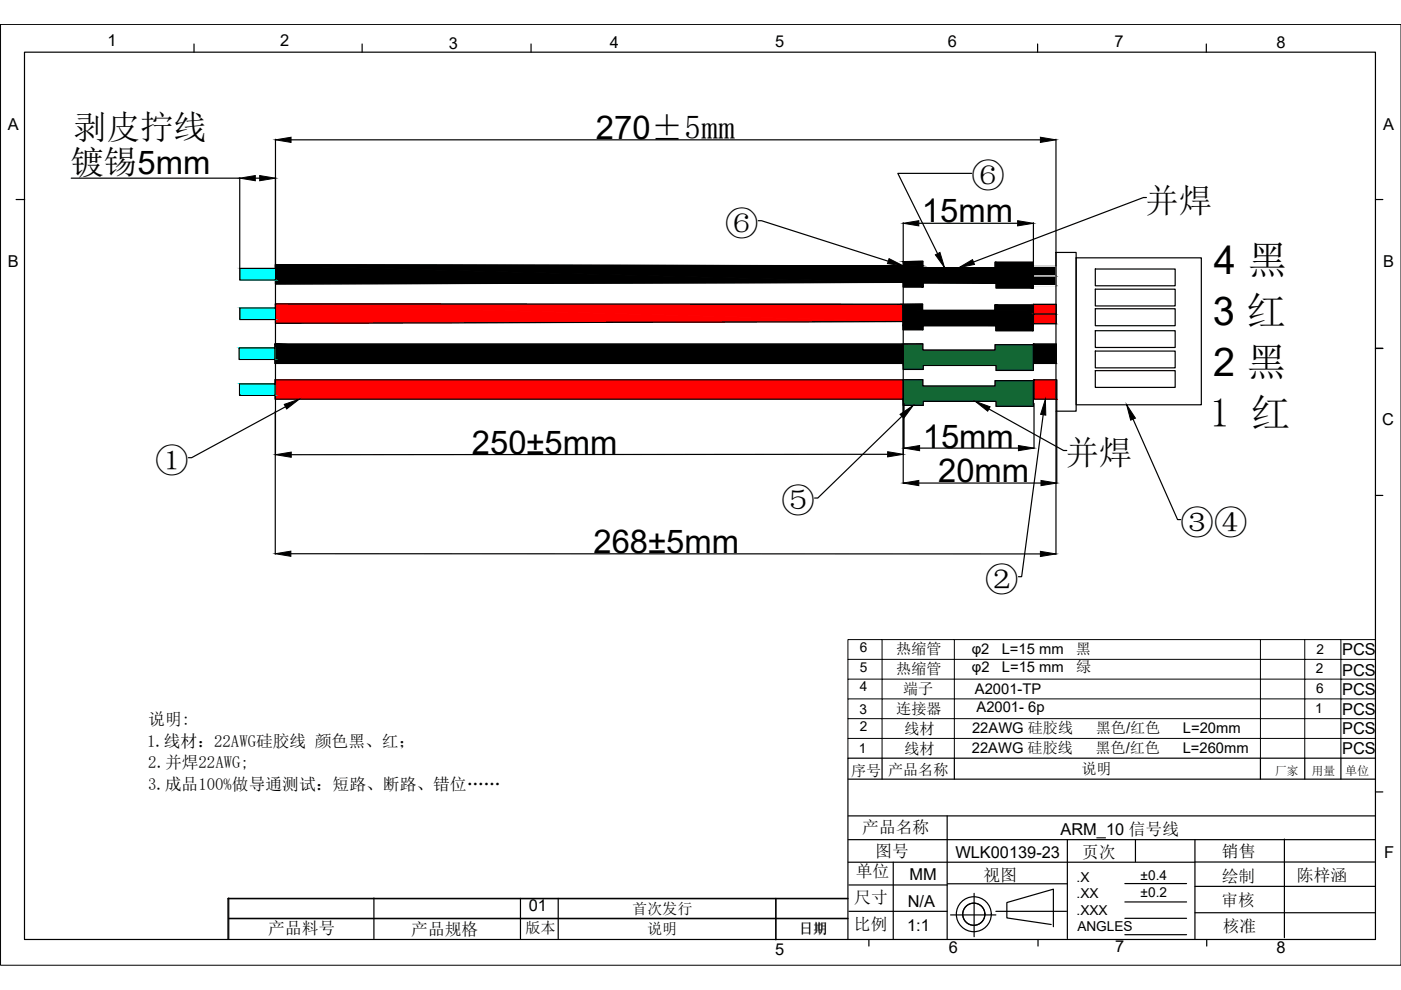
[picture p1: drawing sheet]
<svg xmlns="http://www.w3.org/2000/svg" width="297mm" height="210mm" viewBox="0 0 297 210" stroke-linecap="round" stroke-linejoin="round" font-family="sans-serif">
<!-- layer: 0 -->
<g fill="none" stroke="#000" stroke-width=".25">
<path d="M5.2 11.1h286.4v188.1h-286.4zM41.1 9.3v1.8M76.8 9.3v1.8M112.6 9.3v1.8M220 9.3v1.8M255.8 9.3v1.8M15.1 37.8h35.7M50.8 37.7v19.2M54.1 37.8h1M58.4 29.5v67M61.7 29.6h158.9M206 36.8h-15.6l8.4 17"/>
<path d="M223.9 29.5v26.9M3.4 42.3h1.8M50.8 56.9h7.6v2.5h-7.6zM58.4 56.1l133.1 .3v3.5l-133.1 .3zM160.8 46.8h.6l26.9 8.6M191.5 55.5l4.2-.1v1.3h15.3v-1.1h8.1v5.5h-7.9v-1.1h-15.5v.8h-4.2zM191.5 47.2v8.4M191.5 56.4v46.1M194.8 47.3h21M219.1 47.2v8.4M223.9 53.5h4.3v33.7h-4.3zM228.2 54.7h26.5v31.1h-26.5z"/>
<path d="M232.2 57h17v3.6h-17zM243.1 41.9h-.7l-36 13.7M291.6 42.3h1.6M50.7 73.8h7.6v2.4h-7.6zM50.8 65.3h7.6v2.4h-7.6zM58.3 73h133.2v4.1h-133.2zM58.4 64.4l133 .1 .1 3.7-133.1 .4zM191.5 64.5h4.1v1.3h15.3v-1.1h8.2v5.4h-8v-1h-15.4v.8h-4.2zM191.5 73l4.2-.1v1.3h15.3v-1.1h8.1v5.4h-7.9v-1h-15.5v.8h-4.2zM219.1 64.5h4.8v2.1h-4.8zM219.1 66.6h4.8v2h-4.8zM219.2 73h4.8v4.1h-4.8z"/>
<path d="M232.2 61.3h17v3.6h-17zM232.2 65.5h17v3.6h-17zM232.2 70.1h17v3.6h-17zM232.2 74.4h17v3.6h-17zM232.2 78.6h17v3.5h-17zM291.6 73.8h1.6M291.6 73.9h1.6M50.8 81.4h7.5v2.4h-7.5zM58.3 80.5h133.2v4.1h-133.2zM58.4 87.2v30.3M60.5 86.2l-19.9 10.8h-.7M188.2 96.3l-126.4 .1"/>
<path d="M191.2 88.2l-17.8 17.4h-.7M191.5 80.5h4.2v1.3h15.3v-1.1h8.1v5.5h-7.9v-1.1h-15.5v.9h-4.2zM191.7 85.5v9.6M195 95h20.9M209.7 86.7l15.8 8.8h.7M219.2 80.5h4.9v4.1h-4.9zM219.2 85.5v9.6M221.2 87.9l-4.6 34.4h-.7M223.9 87.2v30.3M224.1 84.7v17.8M240.2 88.9l9.5 21.3h.6M61.7 117.4h158.9"/>
<path d="M194.8 102.4h25.9M291.6 105h1.6M179.9 178h111.7M179.9 173h111.7M179.9 165.2h111.7M187 160.8v4.4M200.8 173v26.1M202.3 160.8v4.4M226.3 178v21M240.7 178v4.7M253.4 178v21.1M267.2 160.8v4.4"/>
<path d="M272.3 177.9v20.9M276.6 160.8v4.4M284.3 160.8v4.4M291.6 160.8h-111.8v38.4M291.6 167.9h1.6M48.3 190.5h131.5M48.5 194.7h131.3M48.5 194.8h131.3M48.5 190.4v8.6M79.3 190.4v8.6M110.3 190.5v8.5M118.3 190.5v8.5"/>
<path d="M164.5 190.5v8.8M179.8 190.6h-131.5v8.6M179.9 182.8h73.5M180 187.6h20.8M180 193.2h20.8M184.2 199.2v1.4M189.4 182.8v16.3M200.9 187.4h25.4M201.5 194h9.6M206.5 189.4v9.2M211.1 193.2h15M220.1 199.2v1.4"/>
<path d="M222.9 196l-9.4-1.4v-3.2l9.8-2.9v8M238.5 187.3h13.1M238.5 191.2h13.1M238.5 194.7h13.1M238.5 198.2h13.1M253.4 182.8h38.2M253.4 187.9h38.2M253.4 193.5h38.2M255.8 199.2v1.4"/>
<circle cx="206.5" cy="193.8" r="3.7"/>
<circle cx="206.5" cy="193.8" r="2.35"/>
</g>
<!-- layer: DIM -->
<path d="M.1 5.2h296.9v199.5h-296.9z" fill="none" stroke="#000" stroke-width=".21"/>
<!-- layer: 0 -->
<path d="M179.8 139.8v-4.2h7.2v4.2h-7.2v4.2M187 135.6h15.3v4.2h-15.3v4.2h-7.2v4.2M202.3 135.6h64.9v4.2h-64.9v4.2h-15.3v4.2h-7.2v4.2M267.2 135.6h9.4v4.2h-9.4v4.2h-64.9v4.2h-15.3v4.2h15.3v4.2h64.9v4.2M276.6 135.6h7.7v4.2h-7.7v4.2h-9.4v4.2h-64.9v4.2h64.9v4.2h9.4v4.2M284.3 135.6h7.3M291.6 139.8h-7.3v4.2h-7.7v4.2h-9.4v4.2h9.4v4.2h7.7v4.2M179.8 156.6v-4.2h7.2v4.2h15.3v4.2M291.6 148.2h-7.3v4.2h7.3M291.6 144h-7.3v4.2h-7.7v4.2h7.7v4.2h7.3M179.8 160.8v-4.2h7.2v4.2" fill="none" stroke="#000" stroke-width=".21"/>
<g fill="#000" stroke="#000" stroke-width=".21">
<path d="M50.8 37.8l3.3-.6v1.1zM55.1 37.2l3.3 .6-3.3 .5zM58.4 29.6l3.3-.5v1.1zM220.6 29.1l3.3 .5-3.3 .6zM58.4 56.1l133.1 .3h-133.1zM58.4 56.4h133.1v3.5zM188.5 54.8l3 1.6-3.3-.5zM191.5 47.3l3.3-.5v1.1zM191.5 55.5l4.2-.1zM198.3 54l1-.5 1 3.2zM203.3 56.7l2.9-1.7 .4 1.1zM215.8 46.8l3.3 .5-3.3 .6z"/>
<path d="M191.5 68.2h27.6zM191.5 64.5h4.1zM60.3 85.7l3.1-1.1-2.6 2.1zM58.4 96.4l3.4-.5v1.1zM188.2 95.8l3.3 .5-3.3 .6zM190.8 87.9l2.8-1.9-2 2.7zM191.7 95l3.3-.5v1.1zM206.8 85.1l3.1 1.1-.5 1zM215.9 94.5l3.3 .5-3.3 .6zM221.6 84.6l.1 3.4-1.1-.1zM238.9 85.8l1.8 2.9-1 .4zM58.4 117.4l3.3-.5v1.1z"/>
<path d="M191.5 102.4l3.3-.5v1.1zM220.6 116.9l3.3 .5-3.3 .6zM220.7 101.9l3.4 .5-3.4 .6z"/>
<path d="M58.4 56.4v3.5h133.1zM58.4 59.9h133.1l-133.1 .3z"/>
<path d="M191.5 55.5l4.2 .9v-.9zM191.5 55.5l4.2 .9h-4.2z"/>
<path d="M191.5 56.4l4.2 .3v-.3zM191.5 56.4l4.2 .3h-4.2z"/>
<path d="M211 55.6l8.1 1.1v-1.1zM211 55.6l8.1 1.1h-8.1z"/>
<path d="M191.5 56.7l27.6 3.2v-3.2zM191.5 56.7l27.6 3.2h-27.6z"/>
<path d="M191.5 59.9l27.6 .1v-.1zM191.5 59.9l27.6 .1h-27.6z"/>
<path d="M219.1 56.4l4.8 2.1v-2.1zM219.1 56.4l4.8 2.1h-4.8z"/>
<path d="M219.1 58.5l4.8 2.1v-2.1zM219.1 58.5l4.8 2.1h-4.8z"/>
<path d="M58.3 73l133.2 4.1v-4.1zM58.3 73l133.2 4.1h-133.2z"/>
<path d="M191.5 64.5l4.1 1.3v-1.3zM191.5 64.5l4.1 1.3h-4.1z"/>
<path d="M191.5 69.1l4.2 .8v-.8zM191.5 69.1l4.2 .8h-4.2z"/>
<path d="M191.5 60l4.2 .8v-.8zM191.5 60l4.2 .8h-4.2z"/>
<path d="M210.9 64.7l8.2 1.1v-1.1zM210.9 64.7l8.2 1.1h-8.2z"/>
<path d="M191.5 65.8l27.6 2.4v-2.4zM191.5 65.8l27.6 2.4h-27.6zM191.5 68.2h27.6z"/>
<path d="M191.5 68.2l27.6 .7v-.7zM191.5 68.2l27.6 .7h-27.6z"/>
<path d="M191.5 68.9l27.6 .2v-.2zM191.5 68.9l27.6 .2h-27.6z"/>
<path d="M211.1 69.1l8 1v-1zM211.1 69.1l8 1h-8z"/>
<path d="M211.2 60l7.9 1.1v-1.1zM211.2 60l7.9 1.1h-7.9z"/>
<path d="M219.2 73l4.8 4.1v-4.1zM219.2 73l4.8 4.1h-4.8z"/>
</g>
<g fill="#f00" stroke="#f00" stroke-width=".21">
<path d="M58.4 64.4l133 .1z"/>
<path d="M58.4 64.5h133l.1 3.7z"/>
<path d="M58.4 64.5v3.7h133.1zM58.4 68.2h133.1l-133.1 .4z"/>
<path d="M58.3 80.5l133.2 4.1v-4.1zM58.3 80.5l133.2 4.1h-133.1z"/>
<path d="M219.1 64.5l4.8 2.1v-2.1zM219.1 64.5l4.8 2.1h-4.8z"/>
<path d="M219.2 80.5l4.9 4.1v-4.1zM219.2 80.5l4.9 4.1h-4.8z"/>
<path d="M219.1 66.6l4.8 2v-2zM219.1 66.6l4.8 2h-4.8z"/>
</g>
<g fill="#136734" stroke="#136734" stroke-width=".21">
<path d="M191.6 73l4.1-.1z"/>
<path d="M191.7 80.5h4z"/>
<path d="M211 73.1l8.1 1.1v-1.1zM211 73.1l8.1 1.1h-8.1z"/>
<path d="M191.6 73l4.1 1.2v-1.2zM191.6 73l4.1 1.2h-4.1z"/>
<path d="M191.6 74.2l27.5 2.9v-2.9zM191.6 74.2l27.5 2.9h-27.5z"/>
<path d="M191.5 77.1l27.6 .3v-.3zM191.5 77.1l27.6 .3h-27.6z"/>
<path d="M191.5 77.4l27.6 .1v-.1zM191.5 77.4l27.6 .1h-27.6z"/>
<path d="M191.5 77.5l4.2 .8v-.8zM191.5 77.5l4.2 .8h-4.2z"/>
<path d="M211.2 77.5l7.9 1v-1zM211.2 77.5l7.9 1h-7.9z"/>
<path d="M211 80.7l8.1 1.1v-1.1zM211 80.7l8.1 1.1h-8.1z"/>
<path d="M191.7 80.5l4 1.3v-1.3zM191.7 80.5l4 1.3h-4z"/>
<path d="M191.7 81.8l27.4 2.8v-2.8zM191.7 81.8l27.4 2.8h-27.4z"/>
<path d="M191.5 84.6l27.6 .3v-.3zM191.5 84.6l27.6 .3h-27.6z"/>
<path d="M191.5 84.9l27.6 .2v-.2zM191.5 84.9l27.6 .2h-27.6z"/>
<path d="M191.5 85.1l4.2 .9v-.9zM191.5 85.1l4.2 .9h-4.2z"/>
<path d="M211.2 85.1l7.9 1.1v-1.1zM211.2 85.1l7.9 1.1h-7.9z"/>
</g>
<path d="M219.1 56.4h4.8v2.1h-4.8zM219.1 58.5h4.8v2.1h-4.8z" fill="none" stroke="#fff" stroke-width=".25"/>
<g fill="#0ff" stroke="#0ff" stroke-width=".21">
<path d="M50.8 56.9l7.6 2.5v-2.5zM50.8 56.9l7.6 2.5h-7.6z"/>
<path d="M50.8 65.3l7.6 2.4v-2.4zM50.8 65.3l7.6 2.4h-7.6z"/>
<path d="M50.7 73.8l7.6 2.4v-2.4zM50.7 73.8l7.6 2.4h-7.6z"/>
<path d="M50.8 81.4l7.5 2.4v-2.4zM50.8 81.4l7.5 2.4h-7.5z"/>
</g>
<text font-size="8.6" x="256.5" y="90.6">1 红</text>
<g font-size="8.4">
<text x="257.4" y="58.1">4 黑</text>
<text x="257.1" y="69">3 红</text>
<text x="257.2" y="79.7">2 黑</text>
</g>
<g font-size="7.1">
<text x="15.5" y="29.4">剥皮拧线</text>
<text x="14.9" y="37">镀锡5mm</text>
<text x="206" y="39.7">⑥</text>
<text x="242.8" y="44.8">并焊</text>
<text x="153.7" y="49.8">⑥</text>
<text x="32.9" y="100">①</text>
<text x="225.9" y="98.4">并焊</text>
<text x="165.7" y="108.6">⑤</text>
<text x="250.3" y="113.1">③④</text>
<text x="208.9" y="125.3">②</text>
</g>
<g font-size="6.9">
<text x="126.4" y="29.5">270±5mm</text>
<text x="195.5" y="47.2">15mm</text>
<text x="195.7" y="94.9">15mm</text>
<text x="100.1" y="96.2">250±5mm</text>
<text x="198.9" y="102.3">20mm</text>
<text x="125.8" y="117.3">268±5mm</text>
</g>
<g font-size="3.6">
<text x="31.4" y="153.7">说明:</text>
<text x="31.2" y="158.3">1.线材：22AWG硅胶线 颜色黑、红；</text>
<text x="31.4" y="167.4">3.成品100%做导通测试：短路、断路、错位……</text>
<text x="31.4" y="162.8">2.并焊22AWG;</text>
<text x="182.8" y="176.5">产品名称</text>
<text x="181.4" y="186">单位</text>
<text x="185.6" y="181.8">图号</text>
<text x="229.4" y="182">页次</text>
<text x="259.1" y="181.6">销售</text>
<text x="181.1" y="191.5">尺寸</text>
<text x="208.5" y="186.9">视图</text>
<text x="259" y="186.9">绘制</text>
<text x="275" y="186.8">陈梓涵</text>
<text x="181" y="197.1">比例</text>
<text x="259" y="192.2">审核</text>
<text x="259.2" y="197.6">核准</text>
<text x="56.9" y="198.1">产品料号</text>
<text x="87.2" y="198.3">产品规格</text>
</g>
<g font-size="3.5">
<text x="22.8" y="9.7">1</text>
<text x="59.4" y="9.8">2</text>
<text x="95.2" y="10.3">3</text>
<text x="129.3" y="10.1">4</text>
<text x="164.4" y="10">5</text>
<text x="201" y="10">6</text>
<text x="236.3" y="10">7</text>
<text x="270.6" y="10.2">8</text>
<text x="1.7" y="27.6">A</text>
<text x="293.3" y="27.6">A</text>
<text x="1.6" y="56.7">B</text>
<text x="293.2" y="56.7">B</text>
<text x="293" y="90.1">C</text>
<text x="284.6" y="139">PCS</text>
<text x="284.6" y="143.3">PCS</text>
<text x="284.6" y="147.5">PCS</text>
<text x="284.6" y="151.6">PCS</text>
<text x="284.6" y="155.6">PCS</text>
<text x="284.6" y="159.8">PCS</text>
<text x="224.9" y="177.1">ARM_10 信号线</text>
<text x="202.6" y="181.8">WLK00139-23</text>
<text x="293.4" y="182">F</text>
<text x="192.8" y="186.6">MM</text>
<text x="112.1" y="193.2">01</text>
<text x="192.3" y="197.3">1:1</text>
<text x="192.5" y="192.3">N/A</text>
<text x="164.4" y="202.4">5</text>
<text x="201.2" y="202">6</text>
<text x="236.5" y="201.8">7</text>
<text x="270.6" y="202.1">8</text>
</g>
<g font-size="3.2">
<text x="190" y="142.8">热缩管</text>
<text x="190" y="138.6">热缩管</text>
<text x="228.1" y="138.6">黑</text>
<text x="228.2" y="142.6">绿</text>
<text x="191.5" y="147.1">端子</text>
<text x="190" y="151.4">连接器</text>
<text x="191.8" y="155.6">线材</text>
<text x="232.3" y="155.4">黑色/红色</text>
<text x="191.8" y="159.8">线材</text>
<text x="232.3" y="159.7">黑色/红色</text>
<text x="180.5" y="164.6">序号</text>
<text x="188.3" y="164.3">产品名称</text>
<text x="229.3" y="164.1">说明</text>
<text x="111.4" y="197.8">版本</text>
<text x="134" y="193.7">首次发行</text>
<text x="137.2" y="198">说明</text>
</g>
<g font-size="3.1">
<text x="206" y="138.6">φ2</text>
<text x="206.1" y="142.6">φ2</text>
<text x="212.4" y="138.6">L=15 mm</text>
<text x="212.4" y="142.6">L=15 mm</text>
<text x="206.7" y="147.1">A2001-TP</text>
<text x="206.1" y="155.4">22AWG 硅胶线</text>
<text x="207" y="151">A2001- 6p</text>
<text x="250.8" y="155.4">L=20mm</text>
<text x="206.1" y="159.7">22AWG 硅胶线</text>
<text x="250.8" y="159.7">L=260mm</text>
</g>
<text font-size="3" x="169.4" y="198">日期</text>
<g font-size="2.9">
<text x="182.3" y="142.4">5</text>
<text x="182.3" y="138.2">6</text>
<text x="279" y="142.7">2</text>
<text x="279.1" y="138.6">2</text>
<text x="182.3" y="146.6">4</text>
<text x="279" y="146.9">6</text>
<text x="182.2" y="151.4">3</text>
<text x="182.3" y="155">2</text>
<text x="278.8" y="151.1">1</text>
<text x="182.1" y="159.6">1</text>
<text x="228.2" y="187">.X</text>
<text x="228.2" y="190.4">.XX</text>
<text x="241.8" y="186.7">±0.4</text>
<text x="241.8" y="190.2">±0.2</text>
<text x="228.2" y="193.9">.XXX</text>
<text x="228.4" y="197.4">ANGLES</text>
</g>
<text font-size="2.6" x="285.2" y="164.3">单位</text>
<g font-size="2.5">
<text x="270.3" y="164.2">厂家</text>
<text x="278.1" y="164.3">用量</text>
</g>
</svg>
